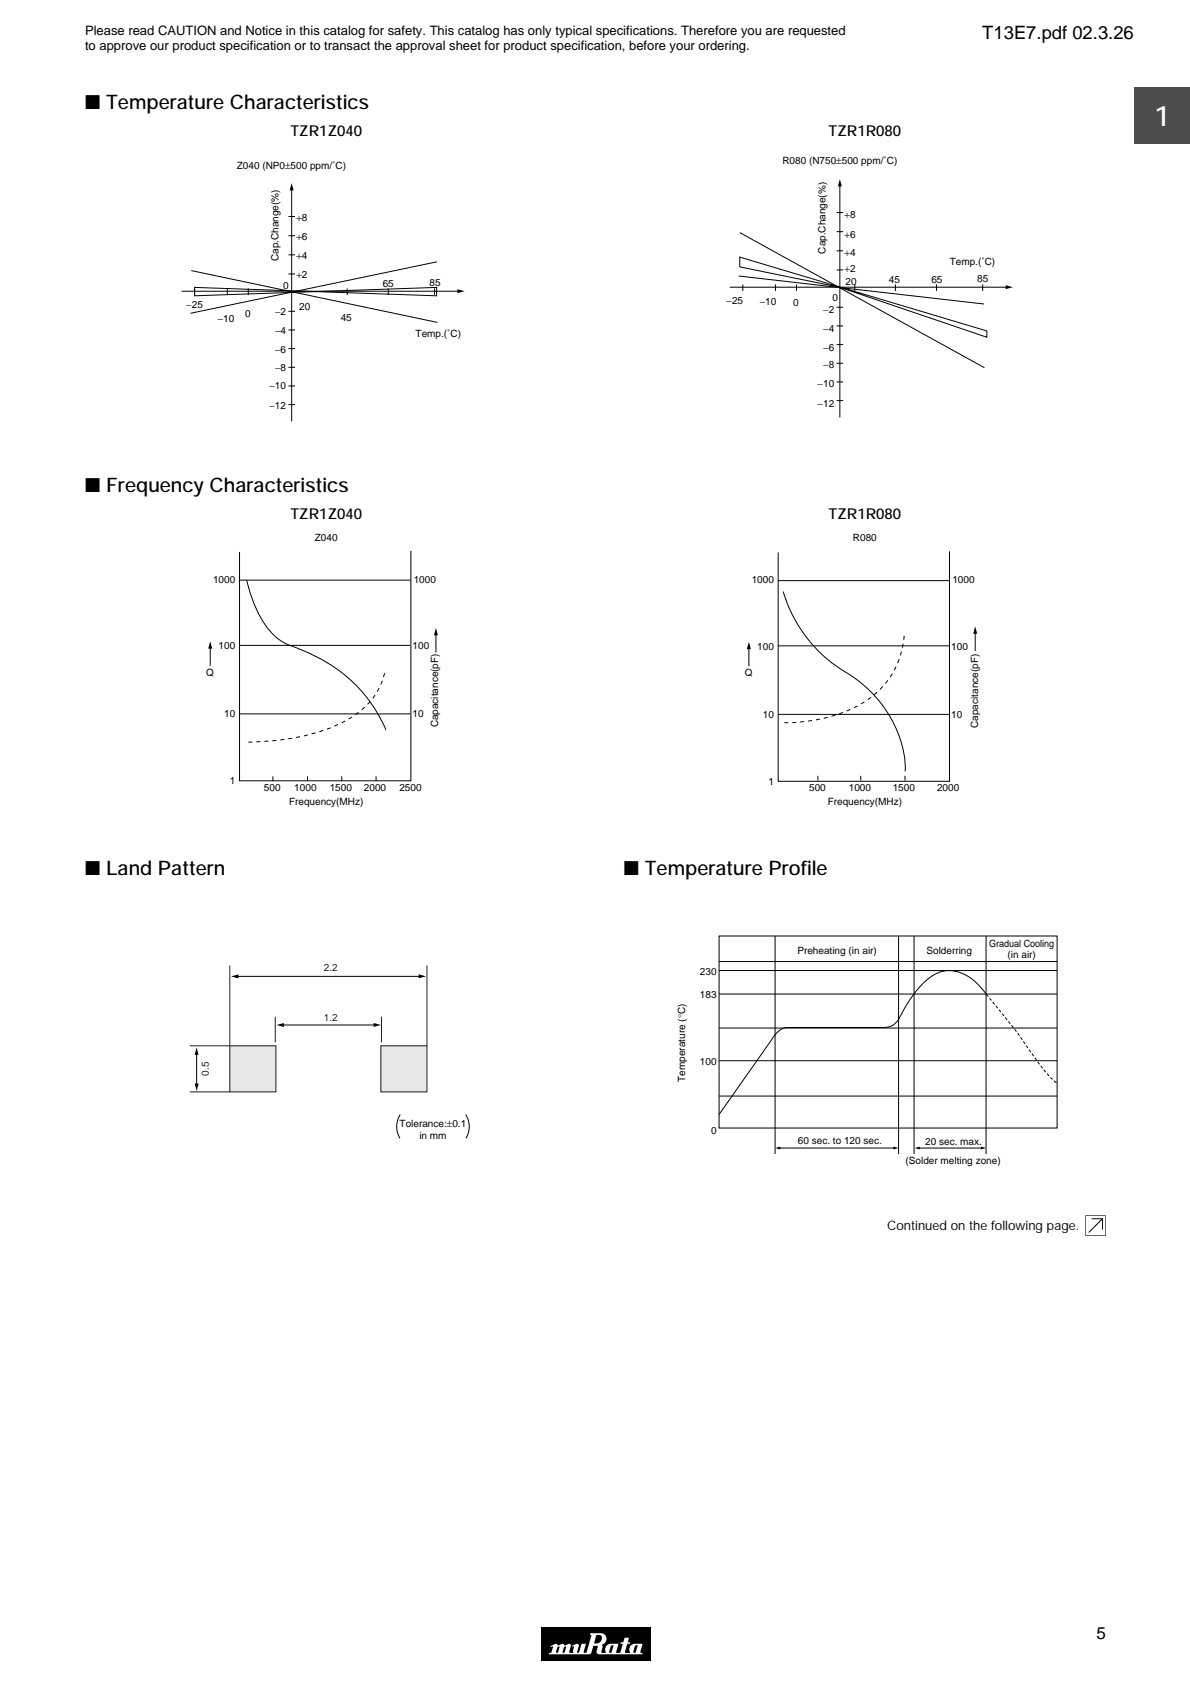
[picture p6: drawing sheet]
<svg xmlns="http://www.w3.org/2000/svg" width="210mm" height="297mm" viewBox="0 0 210 297" stroke-linecap="round" stroke-linejoin="round" font-family="sans-serif">
<path d="M95.4 287h19.3v5.9h-19.3z" fill="#000"/>
<path d="M97.1 290.4l.8-.4a.42 .42 0 0 1 .6 .3v.1l-.2 .2-.2 .9 .4-.1 .2-.9-.2-.1v-.2l.7-.3 .4 .3h.1v.2l-.2 .2-.3 .8 .2 .2 .2-.2 .3-.9-.2-.1v-.2l.7-.3 .3 .4-.3 1.2 .7 .1 .2-1.1h-.3l-.1-.2 .8-.3h.2l.2 .3-.3 1.1 .1 .2 .3-.2 .4-1.4 .7-.1v.1l-.4 1.4 .4 .2 .2-.2 .8-2.9-.2-.1v-.3h1.9a1.05 1.05 0 0 1 1 .9 1.05 1.05 0 0 1-.8 1.2l.1 .3-.2 1h.8a1.12 1.12 0 0 1 .8-1.6l1.4 .1-.2 .7-.8-.1v-.4l-.3 .1-.3 1.2h.3l.3-.9 .8 .1-.2 .7 .1 .2h.4l.2-.2 .4-1.4-.4-.1 .1-.2h.4l.3-.8h.7l-.2 .7 .4 .1v.1l-.5 .2-.4 1.4 .2 .2 .7-.1a1.12 1.12 0 0 1 .9-1.6l1.3 .1-.1 .5h-.8v-.3l-.4 .1-.3 1.2h.4l.3-1h.8l-.3 .9 .4 .2v.2h-7.4a.48 .48 0 0 1-.7-.6l.3-.7-.2-.2h-.3v-.4h.2a.93 .93 0 0 0 1-.9 .47 .47 0 0 0-.5-.6h-.5l-.4 1.4 .2 .1v.4l-.4 .1-.3 1.1-.2 .3h-7.2v-.2l.4-.2 .3-.9h-.4z" fill="#fff"/>
<path d="M200 15.4h10v10h-10z" fill="#4d4d4d"/>
<g fill="none" stroke="#000" stroke-width=".18">
<path d="M50.9 38.2h1.1M51.4 33.3v41M147.6 37.5h1.1M148.1 32.6v41M32 51.4h48.9M33.7 47.7l43.4 9.2M34.3 50.7l42.7 1.5v-1.5l-42.7 1.5zM34.3 50.9v1.1M40.1 50.9v1.1M43.8 50.9v1.1M50.9 48.3h1.1M50.9 54.9h1.1"/>
<path d="M50.9 58.2h1.1M50.9 44.9h1.1M50.9 41.6h1.1M61.2 50.9v1.1M68.5 50.9v1.1M76.6 50.9v1.1M77.1 46.2l-43.5 9.1M128.7 50.7h48.9M130.3 48.7l43.3 4.9M130.5 45.4l43.6 13v1.1l-26-8.8-17.6-3.6zM130.5 41l43.1 23.9M131 50.2v1.1"/>
<path d="M136.8 50.2v1.1M140.5 50.2v1.1M147.6 47.6h1.1M147.6 54.2h1.1M147.6 57.5h1.1M147.6 44.2h1.1M147.6 40.9h1.1M150.8 50.2v1.1M157.9 50.2v1.1M165.2 50.2v1.1M173.3 50.2v1.1M50.9 61.5h1.1"/>
<path d="M50.9 64.8h1.1M50.9 68.1h1.1M50.9 71.4h1.1M147.6 60.8h1.1M147.6 64.1h1.1M147.6 67.4h1.1M147.6 70.7h1.1M72.5 97.2v40.5h-30.2v-40.3M167.5 97.3v40.5h-30.2v-40.4M37.1 114.2v3.2M42.3 102.3h30.1M42.3 113.8h30.1"/>
<path d="M43.5 102.3a22.9 22.9 0 0 0 4 8.9 9.1 9.1 0 0 0 4.8 3.1 26.6 26.6 0 0 1 15.8 14.5M76.9 111.9v3.2M132.1 114.3v3.2M137.3 102.4h30.1M137.3 113.9h30.1M138.2 104.3a24.6 24.6 0 0 0 10.9 14.2 21 21 0 0 1 10.6 16.8v.8M172 111.6v3.2M42.3 125.9h30.1M48.1 136.9v.9M54.2 136.9v.9M60.3 136.9v.9M66.3 136.9v.9"/>
<path d="M137.3 126h30.1M144.3 136.8v.9M151.8 136.8v.9M159.6 136.8v.9M41.8 172.2h32.3M49.8 180.8h16.3"/>
</g>
<path d="M51.4 32.3l.4 1.3h-.7zM148.1 31.6l.4 1.3h-.7zM80.7 51l1.3 .4-1.3 .3zM177.4 50.3l1.3 .4-1.3 .3zM37.1 113.1l.3 1.3h-.7zM76.9 110.8l.3 1.3h-.7zM132.1 113.2l.3 1.3h-.7zM172 110.5l.4 1.3h-.7zM40.8 172.2l1.3-.3v.7zM73.9 171.9l1.3 .3-1.3 .4zM48.8 180.8l1.3-.3v.6zM65.9 180.4l1.3 .4-1.3 .3z" fill="#000"/>
<path d="M43.8 130.9a42.9 42.9 0 0 0 14.9-2.7 14.7 14.7 0 0 0 8.6-7.8l.6-2M138.3 127.5a28 28 0 0 0 14.1-3.6 14.9 14.9 0 0 0 7.1-11.9" fill="none" stroke="#000" stroke-width=".18" stroke-dasharray=".7" stroke-linecap="butt"/>
<path d="M67.2 184.5h8.1v8.1h-8.1z" fill="#e6e7e9"/>
<path d="M67.2 184.5h8.1v8.1h-8.1z" fill="none" stroke="#231f20" stroke-width=".18"/>
<path d="M40.5 184.5h8.2v8.1h-8.2z" fill="#e6e7e9"/>
<path d="M40.5 170.3v14.2h-7M48.6 179.3v4.6M67.3 179.3v4.6M75.3 170.3v14.2M33.5 192.6h7M40.5 184.5h8.2v8.1h-8.2z" fill="none" stroke="#231f20" stroke-width=".18"/>
<path d="M34.7 185.8v5.6M70.6 196.6a3.9 3.9 0 0 0-.1 4.2M82.1 196.6a3.9 3.9 0 0 1 .1 4.2" fill="none" stroke="#000" stroke-width=".18"/>
<path d="M34.3 191.1h.7l-.3 1.3zM34.7 184.8l.3 1.3h-.7z" fill="#000"/>
<path d="M126.8 165.1h59.7v33.9h-59.7z" fill="#fff"/>
<g fill="none" stroke="#000" stroke-width=".18">
<path d="M126.8 165.1h59.7v33.9h-59.7zM126.8 169.6h59.7M126.8 175.3h59.7M126.8 171.2h59.7M136.7 165.1v38.5M158.5 165.1v38.5M161.2 165.1v38.5M173.9 165.1v38.5M174 175.4a9.4 9.4 0 0 0-5.7-4.1 5.4 5.4 0 0 0-4.4 1.2 21.6 21.6 0 0 0-5.3 7.2 2.92 2.92 0 0 1-3 1.5h-16.7a3.2 3.2 0 0 0-2.5 1.8l-9.6 13.6M126.8 181.3h59.7M126.8 187.1h59.7M126.8 193.3h59.7"/>
<path d="M137.5 202.5h20.4M161.9 202.5h11.3M192.5 215h2v1.9M194.5 215l-2.5 2.4"/>
</g>
<g fill="#000">
<path d="M136.7 202.5l.9-.2v.5zM157.6 202.3l.9 .2-.9 .2zM161.3 202.5l.9-.2v.5zM173 202.3l.9 .2-.9 .2z"/>
<path d="M191.4 214.4v3.6h3.6v-3.6zM191.5 214.5h3.4v3.4h-3.4z"/>
</g>
<path d="M174 175.4l5.9 7.3a58.7 58.7 0 0 0 6 8l.6 .4" fill="none" stroke="#000" stroke-width=".18" stroke-dasharray=".5 .4" stroke-linecap="butt"/>
<text font-size="5" fill="#fff" x="203.7" y="22.2">1</text>
<g font-size="3.5">
<text x="15" y="19.2">■ Temperature Characteristics</text>
<text x="15" y="86.7">■ Frequency Characteristics</text>
<text x="15" y="154.3">■ Land Pattern</text>
<text x="110.1" y="154.3">■ Temperature Profile</text>
</g>
<text font-size="3.2" x="173.3" y="6.8">T13E7.pdf 02.3.26</text>
<text font-size="3" x="193.4" y="289.1">5</text>
<g font-size="2.6">
<text x="51.2" y="24.1">TZR1Z040</text>
<text x="146.1" y="24.1">TZR1R080</text>
<text x="51.2" y="91.6">TZR1Z040</text>
<text x="146.1" y="91.6">TZR1R080</text>
</g>
<g font-size="2.3">
<text x="15" y="6.1">Please read CAUTION and Notice in this catalog for safety. This catalog has only typical specifications. Therefore you are requested</text>
<text x="15" y="8.8">to approve our product specification or to transact the approval sheet for product specification, before your ordering.</text>
<text x="156.5" y="216.9">Continued on the following page.</text>
</g>
<g font-size="1.8">
<text x="41.8" y="29.8">Z040 (NP0±500 ppm/˚C)</text>
<text x="138" y="28.9">R080 (N750±500 ppm/˚C)</text>
<text x="52.3" y="38.9">+8</text>
<text x="149" y="38.5">+8</text>
<text x="149" y="41.9">+6</text>
<text x="49.1" y="46.1" transform="rotate(-90 49.1 46.1)">Cap.Change(%)</text>
<text x="52.3" y="42.4">+6</text>
<text x="52.3" y="45.6">+4</text>
<text x="145.6" y="44.7" transform="rotate(-90 145.6 44.7)">Cap.Change(%)</text>
<text x="149" y="45.1">+4</text>
<text x="167.5" y="46.7">Temp.(˚C)</text>
<text x="49.9" y="51">0</text>
<text x="52.3" y="49.1">+2</text>
<text x="67.5" y="50.6">65</text>
<text x="75.8" y="50.5">85</text>
<text x="128.2" y="53.6">−25</text>
<text x="134" y="53.9">−10</text>
<text x="139.9" y="54">0</text>
<text x="146.8" y="53">0</text>
<text x="149" y="48">+2</text>
<text x="149.1" y="50.2">20</text>
<text x="156.8" y="49.9">45</text>
<text x="164.3" y="49.9">65</text>
<text x="172.4" y="49.8">85</text>
<text x="32.9" y="54.3">−25</text>
<text x="38.4" y="56.8">−10</text>
<text x="43.2" y="55.9">0</text>
<text x="48.5" y="55.6">−2</text>
<text x="48.5" y="58.9">−4</text>
<text x="52.8" y="54.7">20</text>
<text x="60.1" y="56.6">45</text>
<text x="73.3" y="59.5">Temp.(˚C)</text>
<text x="145.2" y="55.2">−2</text>
<text x="145.2" y="58.6">−4</text>
<text x="48.5" y="62.3">−6</text>
<text x="48.5" y="65.4">−8</text>
<text x="145.2" y="61.9">−6</text>
<text x="145.2" y="65">−8</text>
<text x="47.5" y="68.7">−10</text>
<text x="144.2" y="68.3">−10</text>
<text x="144.2" y="71.7">−12</text>
<text x="47.5" y="72.1">−12</text>
<text x="55.5" y="95.4">Z040</text>
<text x="150.5" y="95.4">R080</text>
<text x="37.6" y="102.8">1000</text>
<text x="73" y="102.8">1000</text>
<text x="132.6" y="102.9">1000</text>
<text x="168" y="102.9">1000</text>
<text x="36.4" y="119.3">Q</text>
<text x="38.6" y="114.5">100</text>
<text x="72.8" y="114.5">100</text>
<text x="131.4" y="119.2">Q</text>
<text x="133.6" y="114.6">100</text>
<text x="167.8" y="114.6">100</text>
<text x="39.5" y="126.5">10</text>
<text x="72.8" y="126.5">10</text>
<text x="77.3" y="128.3" transform="rotate(-90 77.3 128.3)">Capacitance(pF)</text>
<text x="134.6" y="126.6">10</text>
<text x="167.8" y="126.6">10</text>
<text x="172.6" y="128.4" transform="rotate(-90 172.6 128.4)">Capacitance(pF)</text>
<text x="40.5" y="138.3">1</text>
<text x="46.6" y="139.6">500</text>
<text x="51" y="141.9">Frequency(MHz)</text>
<text x="51.9" y="139.6">1000</text>
<text x="58.2" y="139.6">1500</text>
<text x="64.2" y="139.6">2000</text>
<text x="70.4" y="139.6">2500</text>
<text x="135.5" y="138.4">1</text>
<text x="142.7" y="139.6">500</text>
<text x="146" y="141.9">Frequency(MHz)</text>
<text x="149.7" y="139.6">1000</text>
<text x="157.5" y="139.6">1500</text>
<text x="165.3" y="139.6">2000</text>
<text x="174.5" y="167">Gradual Cooling</text>
<text x="123.5" y="172">230</text>
<text x="140.7" y="168.2">Preheating (in air)</text>
<text x="163.4" y="168.2">Solderring</text>
<text x="177.7" y="169">(in air)</text>
<text x="123.5" y="176.1">183</text>
<text x="120.8" y="190.8" transform="rotate(-90 120.8 190.8)">Temperature (°C)</text>
<text x="123.5" y="187.8">100</text>
<text x="70.5" y="198.7">Tolerance:±0.1</text>
<text x="74" y="200.8">in mm</text>
<text x="125.4" y="200">0</text>
<text x="140.7" y="201.9">60 sec. to 120 sec.</text>
<text x="163.2" y="201.9">20 sec. max.</text>
<text x="159.7" y="205.4">(Solder melting zone)</text>
</g>
<g font-size="1.8" fill="#231f20">
<text x="57.1" y="171.3">2.2</text>
<text x="57.1" y="180">1.2</text>
<text x="36.8" y="189.8" transform="rotate(-90 36.8 189.8)">0.5</text>
</g>
</svg>
